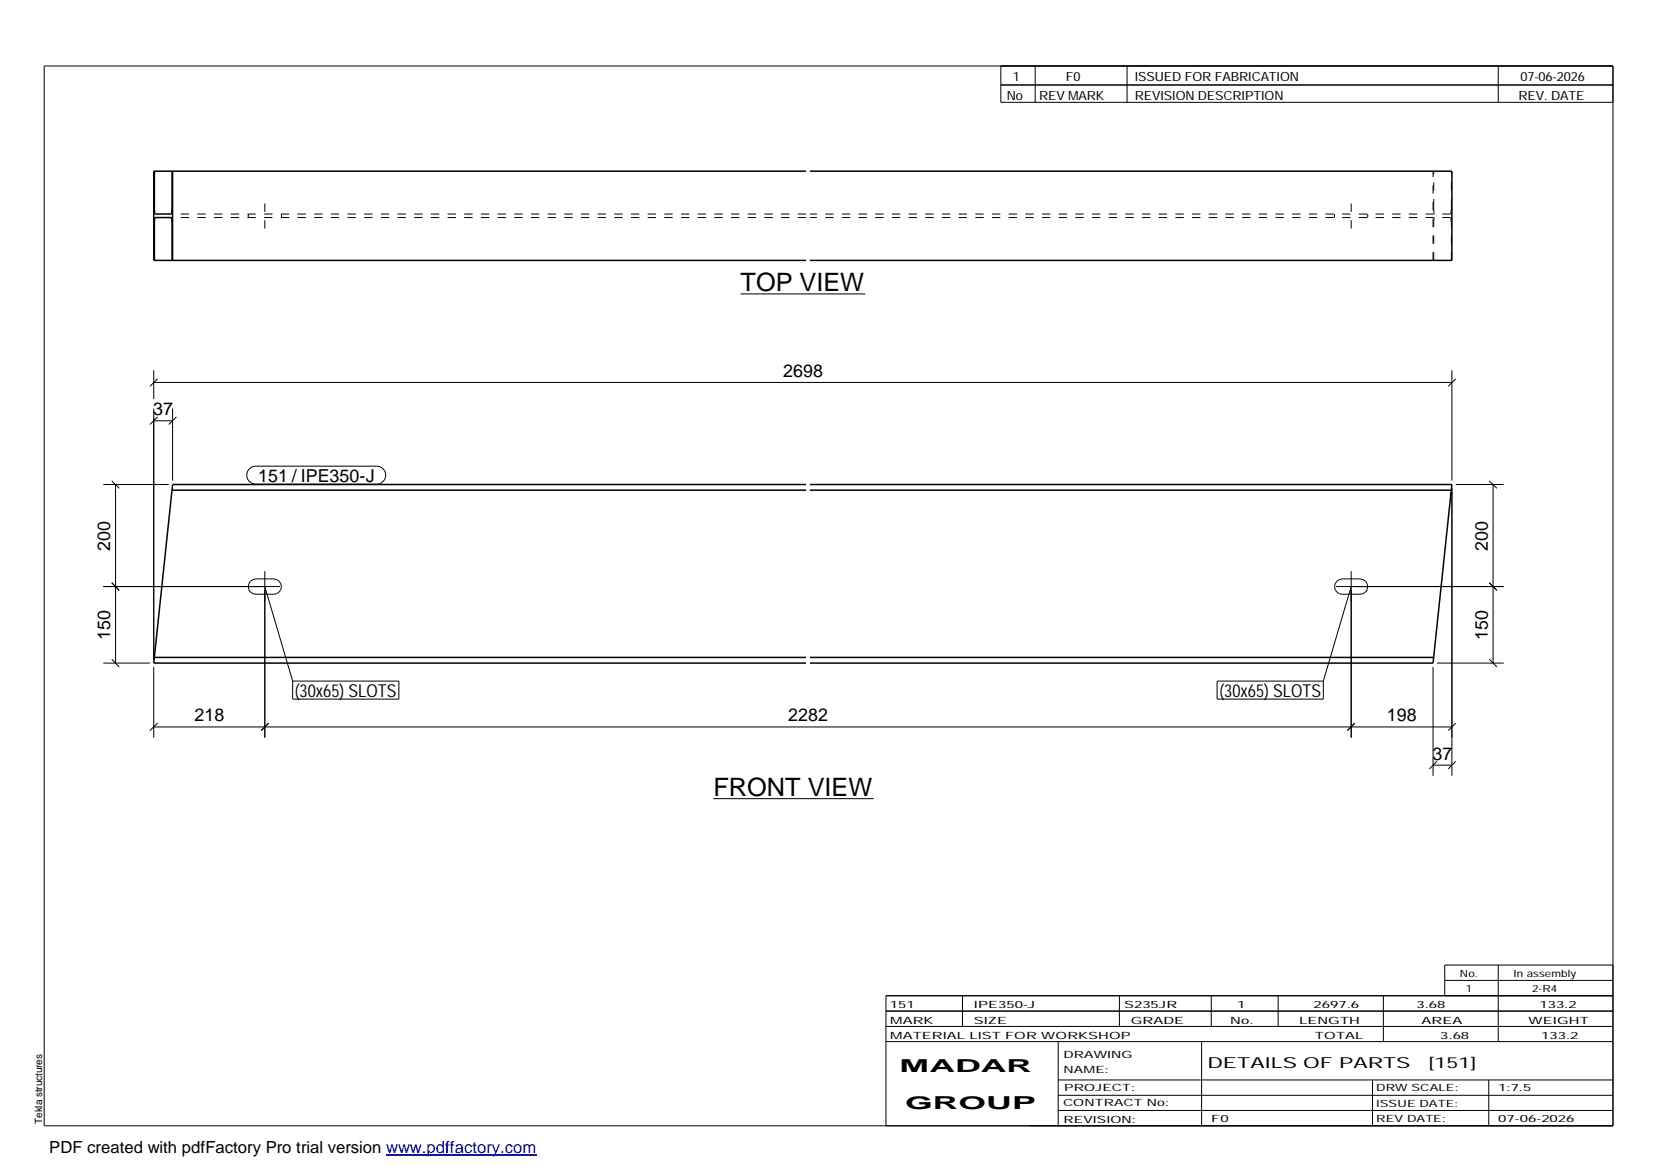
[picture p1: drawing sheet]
<svg xmlns="http://www.w3.org/2000/svg" width="420mm" height="297mm" viewBox="0 0 420 297" stroke-linecap="round" stroke-linejoin="round" font-family="sans-serif">
<g fill="none" stroke="#000" stroke-width=".25">
<path d="M11.2 16.7h398.3v269.1h-398.3zM254.1 16.7v9.3h155.4M262.8 16.7v9.3M286.1 16.7v9.3M380.4 16.7v9.3M254.1 21.6h155.4M188 74.6h31.7M39 97.1h329.6M39 94v7.3M40 96.2l-1.9 1.9M368.6 94v28M369.6 96.2l-1.9 1.9"/>
<path d="M39 103.7v63.7M39 106.8h4.8M40 105.9l-1.9 1.9M43.8 103.7v18.3M44.8 105.9l-2 1.9M63.3 119l.8-.5 .8-.2h30.7a2.29 2.29 0 0 1 2.3 2.3 2.29 2.29 0 0 1-2.3 2.3h-30.7a2.27 2.27 0 0 1-2.1-1.4 2.27 2.27 0 0 1 .5-2.5zM26.2 123h16.6M28.4 122.1l1.9 1.9M29.3 123v45.3M368.6 124v73M369.6 123h12.2M378.1 122.1l1.9 1.9"/>
<path d="M379.1 123v45.3M26.2 148.9h44.9M28.4 147.9l1.9 2M63.6 147.6l.6-.5 .8-.1h4.5a1.95 1.95 0 0 1 2 1.9 1.95 1.95 0 0 1-2 2h-4.5a1.93 1.93 0 0 1-1.8-1.2 1.93 1.93 0 0 1 .4-2.1zM67.2 145v42.3M67.2 148.9l7.1 24M339.1 148.9h42.7M339.4 147.6l.6-.5 .7-.1h4.6a1.95 1.95 0 0 1 1.9 1.9 1.95 1.95 0 0 1-1.9 2h-4.6a1.93 1.93 0 0 1-1.7-1.2 1.93 1.93 0 0 1 .4-2.1zM343 145v42.3M343 148.9l-7 24M378.1 147.9l1.9 2M26.2 168.3h11.9"/>
<path d="M28.4 167.4l1.9 1.9M39 169.3v18M74.3 172.9h27v4.6h-27zM309 172.9h27v4.6h-27zM363.8 169.3v27.7M364.8 168.3h17M378.1 167.4l1.9 1.9M39 184.6h329.6M40 183.6l-1.9 1.9M68.2 183.6l-1.9 1.9M344 183.6l-1.9 1.9M363.8 194.3h4.8"/>
<path d="M364.8 193.3l-1.9 1.9M369.6 193.3l-1.9 1.9M369.6 183.6l-1.9 1.9M181.1 202.8h40.7M224.9 256.7h184.6M244.3 252.8v7.8M284.2 252.8v7.8M307.5 252.8v7.8M324.5 252.8v7.8M351.2 252.8v11.6M366.8 248.9h42.7M380.4 245v19.4"/>
<path d="M409.5 245h-42.7v7.8M409.5 252.8h-184.6v33M224.9 264.4h184.6M224.9 260.6h184.6M268.6 264.4v21.4M268.6 274.2h140.9M268.6 278.1h140.9M305.1 264.4v21.4M348.4 274.2v11.6M378 274.2v11.6M268.6 281.9h140.9"/>
</g>
<path d="M39.2 43.5v9.8l.2 1 4.2-.1 .1-10.7M43.8 43.5v22.6M204.6 43.5h-165.6v22.6h165.6M205.6 43.5h163v22.6h-163M39.2 66.1v-9.8l.2-1.1 4.2 .2 .1 10.7M43.7 124.4h160.9M204.6 123h-160.8l-4.8 45.3h165.6M205.6 123h163l-.1 1.4M205.6 124.4h162.9M368.5 124.4l-4.7 43.9h-158.2M39.2 166.9h165.4M205.6 166.9h158.4" fill="none" stroke="#000" stroke-width=".38"/>
<g fill="none" stroke="#000" stroke-width=".25" stroke-dasharray="2.1 2.1" stroke-linecap="butt">
<path d="M63 54.3v.9M67.2 58v-6.5M71.5 54.3v.9M204.6 54.3h-161.1M204.6 55.2h-161.1M338.8 54.3v.9M343 58v-6.5M347.2 54.3v.9M364 52.6v-9.1M364 52.6v.7M364 53.3v.5M364 56.3v.6"/>
<path d="M364 53.8l.1 .4M364 55.7v.6M364.1 54.2l.1 .1M364.1 55.4l-.1 .3M364.2 55.2l-.1 .2M368.3 54.3h-162.7M368.3 55.2h-162.7M368.3 54.3v-.1M368.3 54.2l.1-.4M368.3 55.4v-.2M368.4 53.8v-.5M368.4 55.7l-.1-.3"/>
<path d="M368.4 53.3l.1-.7M368.4 56.3v-.6M368.5 52.6v-9.1M368.5 56.9l-.1-.6M363.8 66.1v-22.6M364 66.1v-9.2M368.5 66.1v-9.2M368.3 126.1l.1-1.1M364 166.8v.1"/>
</g>
<path d="M98 293.3h38.2" fill="none" stroke="#00f" stroke-width=".3"/>
<g font-size="6.4">
<text x="188" y="73.9">TOP VIEW</text>
<text x="181.1" y="202">FRONT VIEW</text>
</g>
<g font-size="4.5">
<text x="198.8" y="95.7">2698</text>
<text x="38.9" y="105.4">37</text>
<text x="65.5" y="122.3">151 / IPE350-J</text>
<text x="27.9" y="139.8" transform="rotate(-90 27.9 139.8)">200</text>
<text x="377.7" y="139.8" transform="rotate(-90 377.7 139.8)">200</text>
<text x="27.9" y="162.4" transform="rotate(-90 27.9 162.4)">150</text>
<text x="377.7" y="162.4" transform="rotate(-90 377.7 162.4)">150</text>
<text x="74.8" y="176.9">(30x65) SLOTS</text>
<text x="309.6" y="176.9">(30x65) SLOTS</text>
<text x="49.4" y="183.1">218</text>
<text x="200.1" y="183.1">2282</text>
<text x="352" y="183.1">198</text>
<text x="363.7" y="192.9">37</text>
<text x="228.4" y="272.3">MADAR</text>
<text x="229.8" y="281.6">GROUP</text>
</g>
<text font-size="4.2" x="12.5" y="292.7">PDF created with pdfFactory Pro trial version www.pdffactory.com</text>
<g font-size="3.9">
<text x="306.5" y="271.3">DETAILS OF PARTS</text>
<text x="362.7" y="271.3">[151]</text>
</g>
<g font-size="3.2">
<text x="257.1" y="20.5">1</text>
<text x="270.6" y="20.5">F0</text>
<text x="288.1" y="20.5">ISSUED FOR FABRICATION</text>
<text x="386" y="20.5">07-06-2026</text>
<text x="255.6" y="25.5">No</text>
<text x="263.8" y="25.5">REV MARK</text>
<text x="288.1" y="25.5">REVISION DESCRIPTION</text>
<text x="385.5" y="25.5">REV. DATE</text>
</g>
<g font-size="2.5">
<text x="370.6" y="247.9">No.</text>
<text x="372.1" y="251.8">1</text>
<text x="384.3" y="247.9">In assembly</text>
<text x="389" y="251.8">2-R4</text>
<text x="225.9" y="255.9">151</text>
<text x="247.3" y="255.9">IPE350-J</text>
<text x="285.4" y="255.9">S235JR</text>
<text x="314.1" y="255.9">1</text>
<text x="333.5" y="255.9">2697.6</text>
<text x="359.6" y="255.9">3.68</text>
<text x="390.8" y="255.9">133.2</text>
<text x="226" y="263.7">MATERIAL LIST FOR WORKSHOP</text>
<text x="226" y="259.9">MARK</text>
<text x="247.2" y="259.9">SIZE</text>
<text x="287.1" y="259.9">GRADE</text>
<text x="312.3" y="259.9">No.</text>
<text x="329.8" y="259.9">LENGTH</text>
<text x="333.8" y="263.7">TOTAL</text>
<text x="360.9" y="259.9">AREA</text>
<text x="365.6" y="263.7">3.68</text>
<text x="388.1" y="259.9">WEIGHT</text>
<text x="391.3" y="263.7">133.2</text>
<text x="270" y="268.5">DRAWING</text>
<text x="270" y="272.5">NAME:</text>
<text x="269.9" y="280.9">CONTRACT No:</text>
<text x="270.2" y="277">PROJECT:</text>
<text x="349.4" y="277.1">DRW SCALE:</text>
<text x="349.4" y="281">ISSUE DATE:</text>
<text x="380.4" y="277.1">1:7.5</text>
<text x="10.7" y="285.4" transform="rotate(-90 10.7 285.4)">Tekla structures</text>
<text x="270" y="285">REVISION:</text>
<text x="307.5" y="284.8">F0</text>
<text x="349.4" y="284.8">REV DATE:</text>
<text x="380.4" y="284.8">07-06-2026</text>
</g>
</svg>
